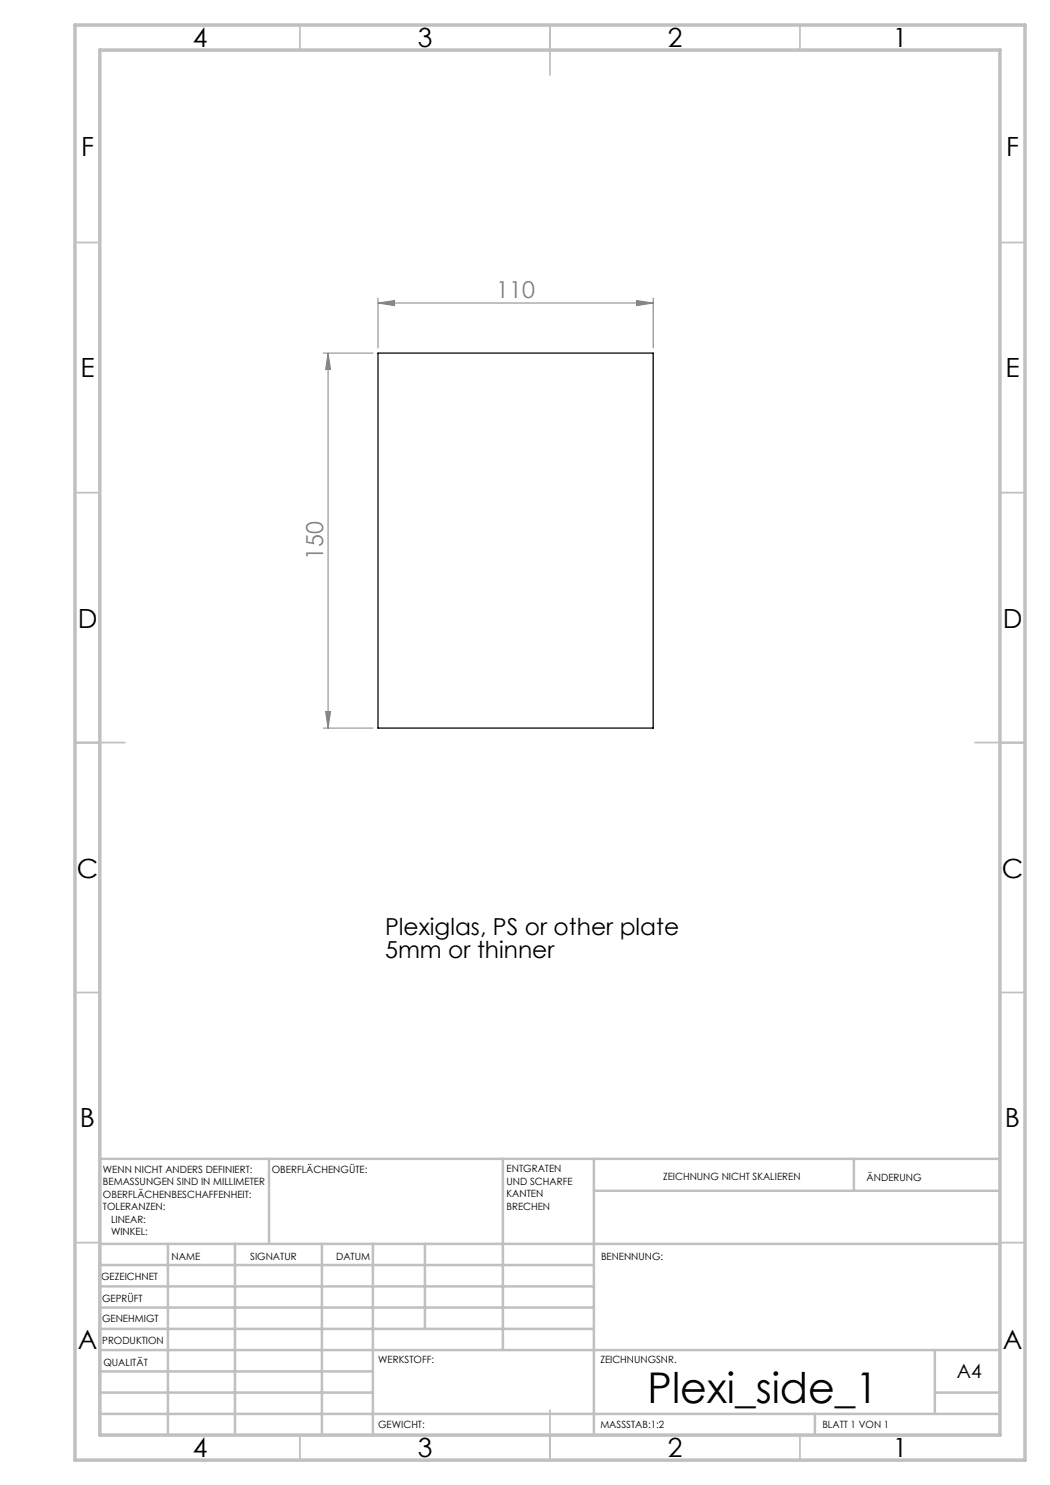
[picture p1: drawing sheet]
<svg xmlns="http://www.w3.org/2000/svg" width="210mm" height="297mm" viewBox="0 0 210 297" stroke-linecap="round" stroke-linejoin="round" font-family="sans-serif">
<path d="M75.6 59.6v10M130.6 59.6v10M64.6 70.6h10M65.6 70.6l.5 3.3h-1zM65.6 70.6v75M75.6 60.6l3.3-.5v1zM75.6 60.6h55M127.3 60.1l3.3 .5-3.3 .5zM64.6 145.6h10M65.1 142.3h1l-.5 3.3z" fill="none" stroke="#808080" stroke-width=".2"/>
<g fill="none" stroke="#c0c0c0" stroke-width=".35">
<path d="M60 5v5M110 5v10M160 5v5M15 48.5h5M200 48.5h5M15 98.5h5M200 98.5h5M15 148.5h10M195 148.5h10M15 198.5h5M200 198.5h5M15 248.5h5"/>
<path d="M200 248.5h5M60 287v5M110 282v10M160 287v5"/>
</g>
<g fill="none" stroke="#c0c0c0" stroke-width=".5">
<path d="M53.8 231.8v17M100.6 231.8v38.2M118.8 231.8v55.2M118.8 238.2h81.2M170.8 231.8v6.4M200 231.8h-180v55.2M20 248.8h180M20 257.3h98.8M20 253h98.8M33.6 248.8v38.2M47 248.8v38.2M64.4 248.8v38.2"/>
<path d="M74.6 248.8v38.2M85 248.8v17M20 265.8h98.8M20 261.5h98.8M20 278.5h54.6M20 274.3h54.6M20 270h180M187 278.5h13M187 270v12.8M20 282.8h180M163 282.8v4.2"/>
</g>
<path d="M15 5h190v287h-190zM20 10h180v277h-180z" fill="none" stroke="#c0c0c0" stroke-width=".7"/>
<g fill="#808080">
<path d="M127.3 60.1l3.3 .5-3.3 .5zM75.6 60.6l3.3-.5v1z"/>
<path d="M65.6 70.6l.5 3.3h-1zM65.1 142.3h1l-.5 3.3z"/>
</g>
<path d="M75.6 70.6h55v75h-55z" fill="none" stroke="#000" stroke-width=".25"/>
<text font-size="8.5" x="129.5" y="280.6">Plexi_side_1</text>
<g font-size="5.3">
<text x="38.5" y="9.5">4</text>
<text x="83.5" y="9.5">3</text>
<text x="133.6" y="9.5">2</text>
<text x="178.6" y="9.5">1</text>
<text x="16.2" y="31.3">F</text>
<text x="201.2" y="31.3">F</text>
<text x="16.1" y="75.5">E</text>
<text x="201.1" y="75.5">E</text>
<text x="15.5" y="125.5">D</text>
<text x="200.5" y="125.5">D</text>
<text x="15.4" y="175.5">C</text>
<text x="200.4" y="175.5">C</text>
<text x="16" y="225.5">B</text>
<text x="201" y="225.5">B</text>
<text x="15.5" y="269.8">A</text>
<text x="200.5" y="269.8">A</text>
<text x="38.5" y="291.5">4</text>
<text x="83.5" y="291.5">3</text>
<text x="133.6" y="291.5">2</text>
<text x="178.6" y="291.5">1</text>
</g>
<g font-size="4.7" fill="#808080">
<text x="99.3" y="59.6">110</text>
<text x="64.6" y="112" transform="rotate(-90 64.6 112)">150</text>
</g>
<g font-size="4.7">
<text x="77" y="187">Plexiglas, PS or other plate</text>
<text x="77" y="191.6">5mm or thinner</text>
</g>
<text font-size="3.9" x="191.4" y="275.6">A4</text>
<g font-size="2">
<text x="20.6" y="234.6">WENN NICHT ANDERS DEFINIERT:</text>
<text x="20.6" y="237.1">BEMASSUNGEN SIND IN MILLIMETER</text>
<text x="20.6" y="239.6">OBERFLÄCHENBESCHAFFENHEIT:</text>
<text x="54.4" y="234.6">OBERFLÄCHENGÜTE:</text>
<text x="101.3" y="234.5">ENTGRATEN</text>
<text x="101.3" y="237">UND SCHARFE</text>
<text x="101.3" y="239.5">KANTEN</text>
<text x="132.6" y="236">ZEICHNUNG NICHT SKALIEREN</text>
<text x="173.3" y="236.2">ÄNDERUNG</text>
<text x="20.6" y="242.1">TOLERANZEN:</text>
<text x="22.2" y="244.6">LINEAR:</text>
<text x="101.3" y="242">BRECHEN</text>
<text x="22.2" y="247.1">WINKEL:</text>
<text x="34.3" y="252">NAME</text>
<text x="50" y="251.9">SIGNATUR</text>
<text x="67.2" y="251.9">DATUM</text>
<text x="120.2" y="251.9">BENENNUNG:</text>
<text x="20.2" y="256.1">GEZEICHNET</text>
<text x="20.4" y="260.3">GEPRÜFT</text>
<text x="20.4" y="264.4">GENEHMIGT</text>
<text x="20.5" y="268.8">PRODUKTION</text>
<text x="20.7" y="273.1">QUALITÄT</text>
<text x="75.6" y="272.5">WERKSTOFF:</text>
<text x="120.1" y="272.5">ZEICHNUNGSNR.</text>
<text x="75.6" y="285.5">GEWICHT:</text>
<text x="120.1" y="285.6">MASSSTAB:1:2</text>
<text x="164.5" y="285.6">BLATT 1 VON 1</text>
</g>
</svg>
